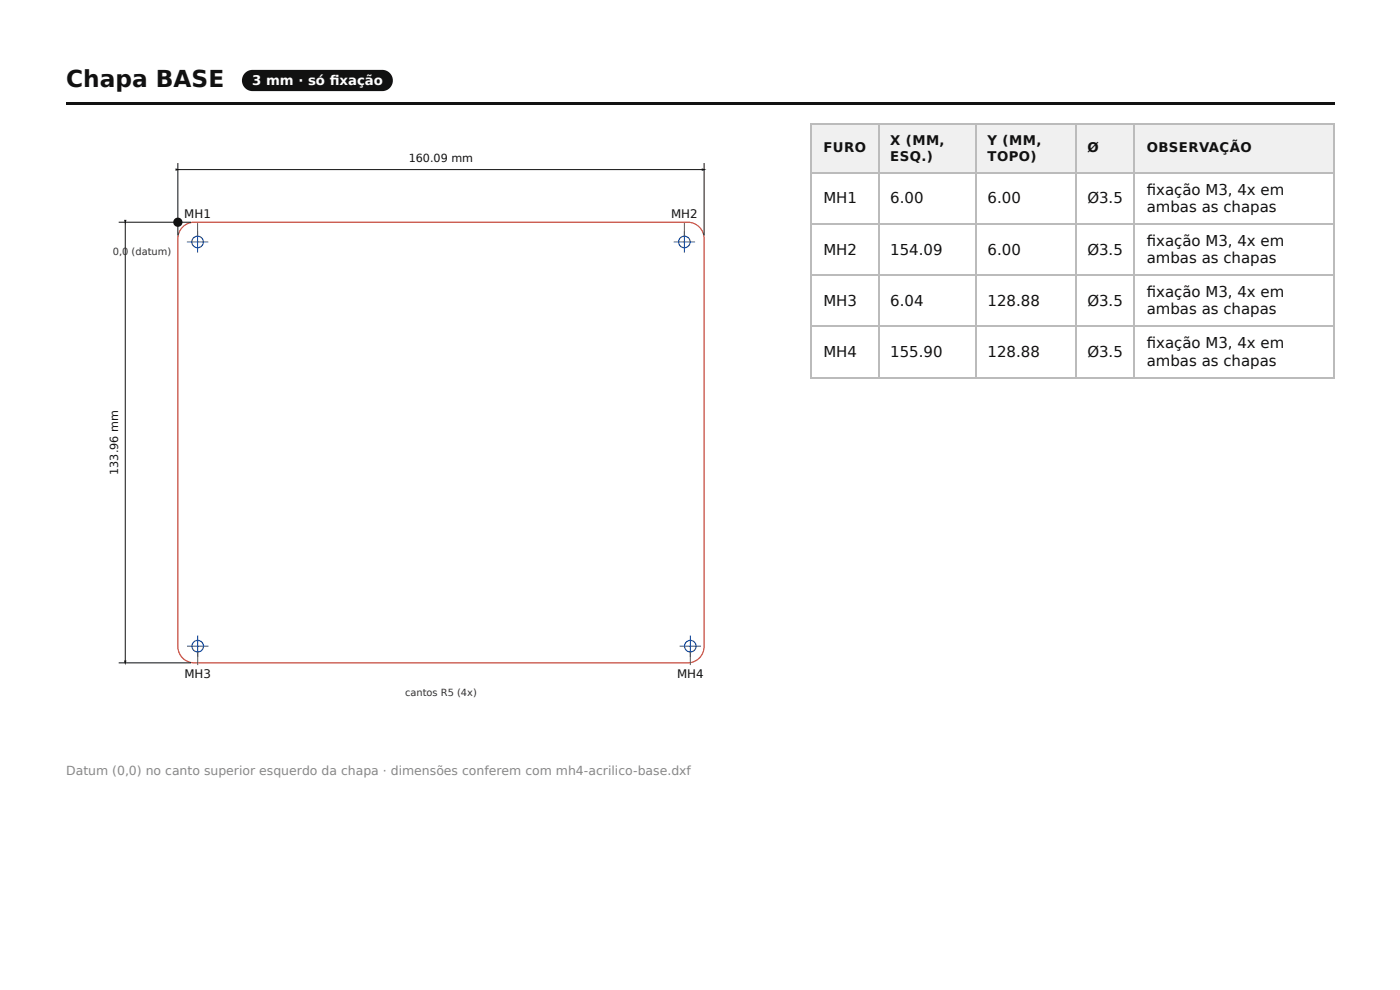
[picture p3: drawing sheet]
<svg xmlns="http://www.w3.org/2000/svg" width="297mm" height="210mm" viewBox="0 0 297 210" stroke-linecap="round" stroke-linejoin="round" font-family="sans-serif">
<g fill="#111">
<path d="M14 21.7h269.1v.5h-269.1z"/>
<path d="M52 15.5a2.25 2.25 0 0 1 1.6-.7h27.5a2.25 2.25 0 0 1 2.2 2.3 2.25 2.25 0 0 1-2.2 2.2h-27.5a2.25 2.25 0 0 1-2.1-1.4 2.25 2.25 0 0 1 .5-2.4z"/>
</g>
<path d="M38.8 48.1l1.1-.7 1.3-.3h104.7a3.5 3.5 0 0 1 3.5 3.5v86.4a3.5 3.5 0 0 1-3.5 3.5h-104.7a3.5 3.5 0 0 1-3.5-3.5v-86.4l.3-1.3z" fill="none" stroke="#c0392b" stroke-width=".24"/>
<path d="M37.7 34.6v15.3M37.7 36h111.7M149.4 34.6v15.3" fill="none" stroke="#111" stroke-width=".21"/>
<g fill="#111">
<path d="M37.2 35.7l1 .3-1 .2z"/>
<path d="M148.9 35.7l1 .3-1 .2z"/>
</g>
<path d="M25.2 47.1h15.3M26.6 47.1v93.4M25.2 140.5h15.3" fill="none" stroke="#111" stroke-width=".21"/>
<g fill="#111">
<path d="M26.3 46.6h.5l-.2 1z"/>
<path d="M26.3 140h.5l-.2 1z"/>
<circle cx="37.7" cy="47.1" r=".98"/>
</g>
<g fill="none" stroke="#1a4fa0" stroke-width=".24">
<circle cx="41.9" cy="51.3" r="1.22"/>
<circle cx="145.2" cy="51.3" r="1.22"/>
<circle cx="41.9" cy="137" r="1.22"/>
<circle cx="146.5" cy="137" r="1.22"/>
</g>
<path d="M39.7 51.3h4.5M41.9 49v4.6M142.9 51.3h4.6M145.2 49v4.6M39.7 137h4.5M41.9 134.7v4.6M144.2 137h4.5M146.5 134.7v4.6" fill="none" stroke="#1a4fa0" stroke-width=".21"/>
<path d="M41.9 47.3v2.8M145.2 47.3v2.8M41.9 138.2v2.8M146.5 138.2v2.8" fill="none" stroke="#555" stroke-width=".21"/>
<g fill="#f0f0f0">
<path d="M172.2 26.2h14.1v10.3h-14.1z"/>
<path d="M186.3 26.2h20.6v10.3h-20.6z"/>
<path d="M206.9 26.2h21.2v10.3h-21.2z"/>
<path d="M228.1 26.2h12.7v10.3h-12.7z"/>
<path d="M240.8 26.2h42.3v10.3h-42.3z"/>
</g>
<path d="M172 26.3h111.1M172 36.6h111.1M172.1 26.2v54M186.4 26.2v54M207 26.2v54M228.2 26.2v54M240.6 26.2v54M172 47.5h111.1M172 58.3h111.1M172 69.2h111.1M172 80h111.1" fill="none" stroke="#bbb" stroke-width=".26"/>
<path d="M283 26.2v54" fill="none" stroke="#bbb" stroke-width=".24"/>
<text font-size="4.9" fill="#111" x="14" y="18.5">Chapa BASE</text>
<g font-size="3.2" fill="#111">
<text x="243.3" y="41.3">fi xação M3, 4x em</text>
<text x="174.7" y="43.1">MH1</text>
<text x="188.9" y="43.1">6.00</text>
<text x="209.5" y="43.1">6.00</text>
<text x="230.7" y="43.1">Ø3.5</text>
<text x="243.3" y="45">ambas as chapas</text>
<text x="174.7" y="54">MH2</text>
<text x="188.9" y="54">154.09</text>
<text x="209.5" y="54">6.00</text>
<text x="230.7" y="54">Ø3.5</text>
<text x="243.3" y="52.1">fi xação M3, 4x em</text>
<text x="243.3" y="55.8">ambas as chapas</text>
<text x="174.7" y="64.8">MH3</text>
<text x="188.9" y="64.8">6.04</text>
<text x="209.5" y="64.8">128.88</text>
<text x="230.7" y="64.8">Ø3.5</text>
<text x="243.3" y="63">fi xação M3, 4x em</text>
<text x="243.3" y="66.7">ambas as chapas</text>
<text x="174.7" y="75.7">MH4</text>
<text x="188.9" y="75.7">155.90</text>
<text x="209.5" y="75.7">128.88</text>
<text x="230.7" y="75.7">Ø3.5</text>
<text x="243.3" y="73.8">fi xação M3, 4x em</text>
<text x="243.3" y="77.5">ambas as chapas</text>
</g>
<text font-size="2.8" fill="#fff" x="53.5" y="18">3 mm · só fi xação</text>
<g font-size="2.8" fill="#111">
<text x="174.7" y="32.3">FURO</text>
<text x="188.9" y="30.7">X (MM,</text>
<text x="188.9" y="34.1">ESQ.)</text>
<text x="209.5" y="30.7">Y (MM,</text>
<text x="209.5" y="34.1">TOPO)</text>
<text x="230.7" y="32.3">Ø</text>
<text x="243.3" y="32.3">OBSERVAÇÃO</text>
</g>
<text font-size="2.6" fill="#888" x="14" y="164.3">Datum (0,0) no canto superior esquerdo da chapa · dimensões conferem com mh4-acrilico-base.dxf</text>
<g font-size="2.5" fill="#111">
<text x="39.1" y="46.2">MH1</text>
<text x="142.4" y="46.2">MH2</text>
<text x="39.1" y="143.8">MH3</text>
<text x="143.6" y="143.8">MH4</text>
</g>
<g font-size="2.4" fill="#111">
<text x="86.7" y="34.4">160.09 mm</text>
<text x="25" y="100.7" transform="rotate(-90 25 100.7)">133.96 mm</text>
</g>
<g font-size="2.1" fill="#333">
<text x="23.9" y="54.1">0,0 (datum)</text>
<text x="85.9" y="147.5">cantos R5 (4x)</text>
</g>
</svg>
